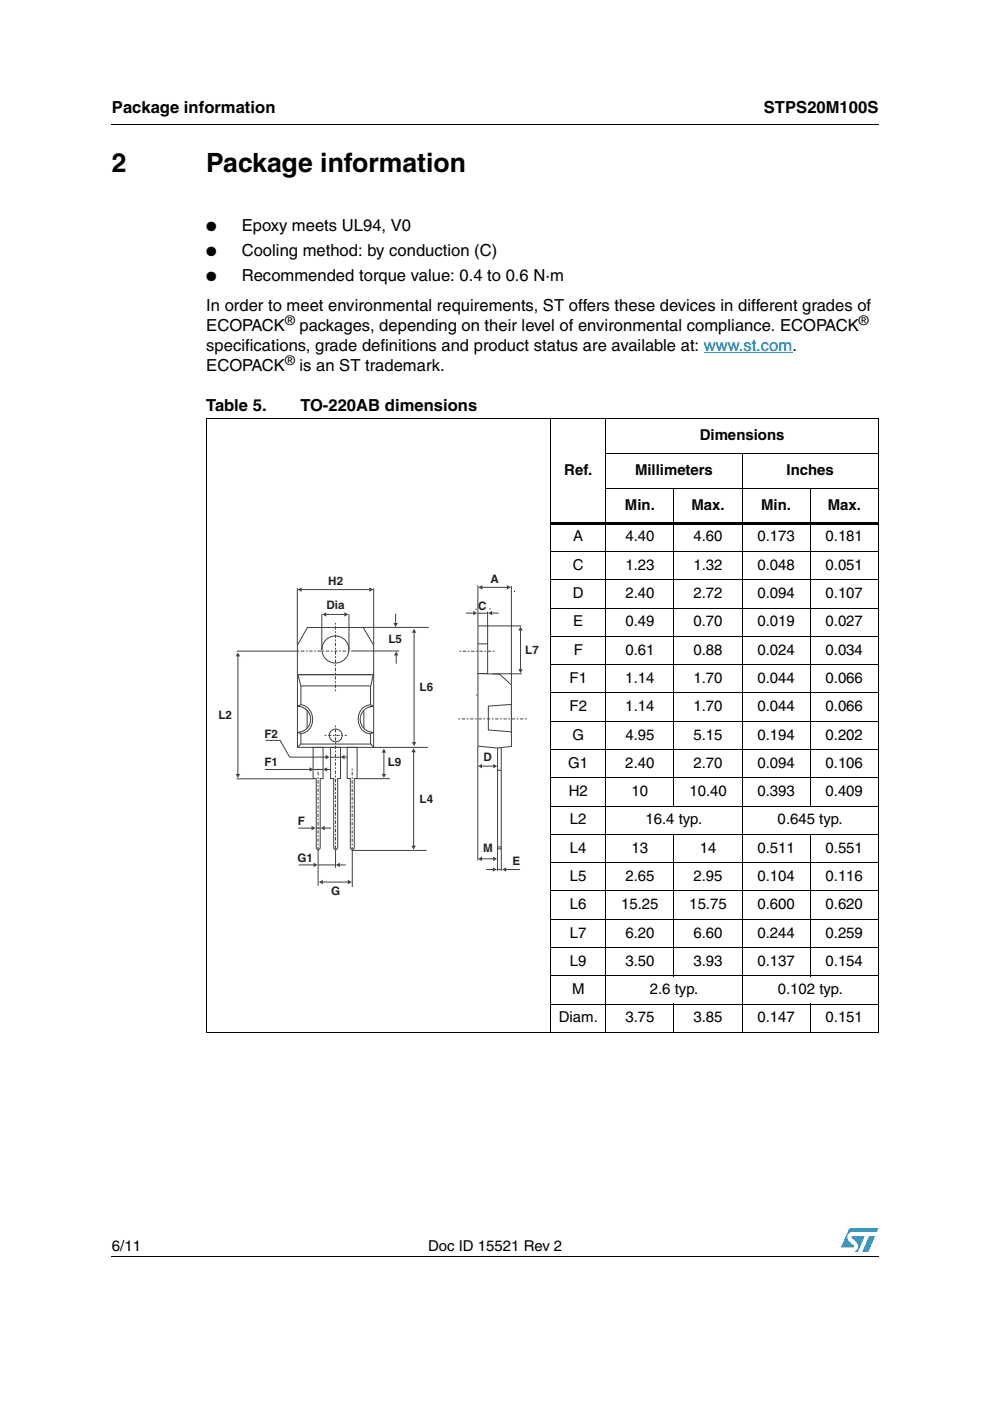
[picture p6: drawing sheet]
<svg xmlns="http://www.w3.org/2000/svg" width="210mm" height="297mm" viewBox="0 0 210 297" stroke-linecap="round" stroke-linejoin="round" font-family="sans-serif">
<g fill="#0099d8">
<path d="M184.3 262.1h1.2l-1.4 3.3h-1.3z"/>
<path d="M180.1 260.5h6.1l-.3 .7h-5.1a1.13 1.13 0 0 0-1.1 .7 1.13 1.13 0 0 0 .3 1.2l1 1v.3l-2.7 .1z"/>
<path d="M180.6 262.1h2.7l-1.4 3.3h-.7a1.18 1.18 0 0 0 .5-1.9l-1.1-1.1z"/>
</g>
<path d="M23.6 26.2l.1 .2zM116.7 110.7h69.6v.5h-69.6zM23.6 266.3l.1 .1z" fill="#000"/>
<g fill="none" stroke="#000" stroke-width=".21">
<path d="M23.7 26.3h162.6M43.6 88.7h142.7M43.7 88.8v130M116.8 88.6v130.4M128.4 96.1h57.9M128.4 88.6v130.4M157.3 96v123M186.2 88.8v130M116.7 116.9h69.6M128.4 103.5h57.9M142.9 103.4v67.6M171.8 103.4v67.6"/>
<path d="M116.7 122.9h69.6M116.7 128.9h69.6M116.7 134.9h69.6M116.7 140.9h69.6M116.7 146.9h69.6M116.7 152.9h69.6M116.7 158.9h69.6M116.7 164.9h69.6M116.7 170.9h69.6M116.7 176.9h69.6M142.9 176.8v30.2M171.8 176.8v30.2"/>
<path d="M116.7 182.9h69.6M116.7 188.9h69.6M116.7 194.9h69.6M43.6 218.9h142.7M116.7 200.9h69.6M116.7 206.9h69.6M116.7 212.9h69.6M142.9 212.8v6.2M171.8 212.8v6.2M23.7 266.3h162.6"/>
</g>
<path d="M149.2 74.7h18.8" fill="none" stroke="#00f" stroke-width=".21"/>
<path d="M46.2 121.2h68.1v69.1h-68.1z" fill="#fff"/>
<g fill="#fff" stroke="#403f41" stroke-width=".21">
<path d="M65.2 133h11.8l2.2 3.8v6.2h-16.1v-6.2zM68.2 137.7a2.9 2.9 0 0 1 5.8 0 2.9 2.9 0 0 1-5.8 0z" fill-rule="evenodd"/>
<path d="M101.3 132.7h2.1v10.1h-2.1z" fill-rule="evenodd"/>
<path d="M105.5 158.4h.8v21.6h-.8z" fill-rule="evenodd"/>
</g>
<path d="M100.8 129.2h.1M103.8 129.1h.1M109 125.4h.1M66.4 158.5h2.3M101 147.3h.1M101.2 142.8h2.2M103.8 147.3h.1" fill="none" stroke="#000" stroke-width=".21"/>
<path d="M102.2 124.5h5.3" fill="none" stroke="#403f41" stroke-width=".21"/>
<g fill="#403f41">
<path d="M101.4 124.5l.9-.4v.9z"/>
<path d="M107.5 124.1l.8 .4-.8 .5z"/>
</g>
<path d="M101.3 124.1v8.5M103.3 132.7h7.3M103.4 129.7v2.9M108.4 124.2v20.9M104.4 142.9h6.2M102.1 162.4h2.5" fill="none" stroke="#403f41" stroke-width=".21"/>
<g fill="#403f41">
<path d="M101.4 162.4l.8-.4v.9z"/>
<path d="M104.6 162l.8 .4-.8 .5z"/>
</g>
<path d="M102.1 182.1h2.5" fill="none" stroke="#403f41" stroke-width=".21"/>
<g fill="#403f41">
<path d="M101.4 182.1l.8-.5v1z"/>
<path d="M104.5 181.6l.9 .5-.9 .5z"/>
</g>
<path d="M101.3 136.5h2.1M105.5 163.3h.8" fill="none" stroke="#403f41" stroke-width=".21"/>
<g fill="#fff" stroke="#403f41" stroke-width=".21">
<path d="M101.3 142.8l4.7 .2 2.4 2.2v13.1l-3 .3-4.1-.4z" fill-rule="evenodd"/>
<path d="M103.5 149.7l4.9-.3v5.8l-4.9-.4z" fill-rule="evenodd"/>
</g>
<path d="M63.1 143h16.1v15.5h-16.1zM63.8 145.4h14.8v4.4a2.61 2.61 0 0 0-2.4 1.6 2.61 2.61 0 0 0 .5 2.8l1.1 1 .8 .3v2.3h-14.8v-2.6a2.8 2.8 0 0 0 2.2-2.7 2.8 2.8 0 0 0-2.2-2.7z" fill="none" stroke="#403f41" stroke-width=".21"/>
<g fill="#fff" stroke="#403f41" stroke-width=".21">
<path d="M63.1 149.7a1.85 1.85 0 0 1 2.6 .9 3.1 3.1 0 0 1-1.9 5l-.7-.3a2.76 2.76 0 0 0 2.8-2.8 2.76 2.76 0 0 0-2.8-2.8z" fill-rule="evenodd"/>
<path d="M76.8 150.2l1.1-.6 .7-.2 .6 .3a2.76 2.76 0 0 0-2.8 2.8 2.76 2.76 0 0 0 2.8 2.8 1.93 1.93 0 0 1-2.7-.9 3.5 3.5 0 0 1 .3-4.2z" fill-rule="evenodd"/>
</g>
<g fill="none" stroke="#403f41" stroke-width=".21">
<path d="M63 124.6v12.2M68.2 130.2v7.6M74 130.2v7.6M77 133h13.9M79.2 124.7v12M56.3 157h3.1l2 3.5h7.7M63.2 143.1l.6 2.3M63.8 157.8l-.7 .6M66.4 158.5h2.1v6.6h-.6v14.7l-.4 .5-.4-.5v-14.7h-.7zM70.1 158.5h2.1v6.6h-.6v14.7l-.4 .5-.4-.5v-14.7h-.7zM73.6 158.5h2.1v6.6h-.6v14.7l-.4 .5-.4-.5v-14.7h-.7zM78.6 157.7l.6 .7"/>
<path d="M79.1 143l-.5 2.3M79.2 158.5h11.5M70.1 160.5h2.1M75.6 165.1h7.1M67.4 180.3v7.5M71.1 180.3v3.7M74.7 180.3h15.8M74.7 180.3v7.8"/>
<circle cx="71.2" cy="155.9" r="1.35"/>
</g>
<path d="M63.1 138h11.4M71.1 132.1v14.5M68.8 155.9h4.7M71.1 153.9v26.3M67.4 163v17.2M74.7 163v17.2" fill="none" stroke="#403f41" stroke-width=".21" stroke-dasharray=".4 .4 .7 .4" stroke-linecap="butt"/>
<path d="M69 160.1l.9 .4-.9 .5z" fill="#403f41"/>
<path d="M50.2 138.1h13M63.9 125h14.5M74.5 138h10.2M50.2 165.1h16.3M66.5 163.1h2" fill="none" stroke="#403f41" stroke-width=".21"/>
<g fill="#403f41">
<path d="M63.1 125l.8-.5v1z"/>
<path d="M78.3 124.5l.9 .5-.9 .5z"/>
</g>
<path d="M69.1 130.3h4" fill="none" stroke="#403f41" stroke-width=".21"/>
<g fill="#403f41">
<path d="M68.4 130.3l.8-.5v.9z"/>
<path d="M73 129.8l.8 .5-.8 .4z"/>
</g>
<path d="M87.8 134.1v23.3" fill="none" stroke="#403f41" stroke-width=".21"/>
<g fill="#403f41">
<path d="M87.3 157.3h1l-.5 .9z"/>
<path d="M87.8 133.3l.5 .9h-1z"/>
</g>
<path d="M87.7 159.4v20" fill="none" stroke="#403f41" stroke-width=".21"/>
<g fill="#403f41">
<path d="M87.7 158.6l.5 .9h-1z"/>
<path d="M87.2 179.3h1l-.5 .8z"/>
</g>
<path d="M81.4 159.5v4.7" fill="none" stroke="#403f41" stroke-width=".21"/>
<g fill="#403f41">
<path d="M81.4 158.7l.5 .9h-1z"/>
<path d="M80.9 164.1h1l-.5 .8z"/>
</g>
<path d="M68.4 187h5.4" fill="none" stroke="#403f41" stroke-width=".21"/>
<g fill="#403f41">
<path d="M67.6 187l.8-.4v.9z"/>
<path d="M73.7 186.6l.9 .4-.9 .5z"/>
</g>
<path d="M50.4 139.1v25.1" fill="none" stroke="#403f41" stroke-width=".21"/>
<g fill="#403f41">
<path d="M50.4 138.3l.5 .9h-.9z"/>
<path d="M50 164.1h.9l-.5 .8z"/>
</g>
<path d="M84 138.9v1.8" fill="none" stroke="#403f41" stroke-width=".21"/>
<path d="M84 138.1l.5 .9h-1z" fill="#403f41"/>
<path d="M83.9 130.1v2.1" fill="none" stroke="#403f41" stroke-width=".21"/>
<path d="M83.4 132.1h.9l-.4 .8z" fill="#403f41"/>
<path d="M63.2 175.6h2.9" fill="none" stroke="#403f41" stroke-width=".21"/>
<path d="M66.1 175.1l.8 .5-.8 .4z" fill="#403f41"/>
<path d="M63.3 183.4h3.3" fill="none" stroke="#403f41" stroke-width=".21"/>
<path d="M66.5 182.9l.8 .5-.8 .4z" fill="#403f41"/>
<path d="M68.8 175.6h1.5" fill="none" stroke="#403f41" stroke-width=".21"/>
<path d="M68 175.6l.9-.5v.9z" fill="#403f41"/>
<path d="M72 183.4h1.3" fill="none" stroke="#403f41" stroke-width=".21"/>
<path d="M71.2 183.4l.9-.5v.9z" fill="#403f41"/>
<path d="M65.7 163.1l-9.5 .1" fill="none" stroke="#403f41" stroke-width=".21"/>
<path d="M65.6 162.7l.9 .4-.9 .5z" fill="#403f41"/>
<path d="M73 160.5h.7" fill="none" stroke="#403f41" stroke-width=".21"/>
<path d="M72.2 160.5l.9-.4v.9z" fill="#403f41"/>
<path d="M69.3 163.1h.7" fill="none" stroke="#403f41" stroke-width=".21"/>
<path d="M68.5 163.1l.9-.4v.9z" fill="#403f41"/>
<path d="M104.8 138.1h-7.4M97.2 152.4h14.5" fill="none" stroke="#403f41" stroke-width=".21" stroke-dasharray=".4 .4 .7 .4" stroke-linecap="butt"/>
<path d="M101.3 130h2.1M110.4 133.6v8.3" fill="none" stroke="#403f41" stroke-width=".21"/>
<g fill="#403f41">
<path d="M110.4 132.8l.4 .9h-.9z"/>
<path d="M109.9 141.9h.9l-.4 .8z"/>
</g>
<path d="M98.8 130h1.6" fill="none" stroke="#403f41" stroke-width=".21"/>
<path d="M100.3 129.5l.9 .5-.9 .5z" fill="#403f41"/>
<path d="M104.3 130h1.4" fill="none" stroke="#403f41" stroke-width=".21"/>
<path d="M103.5 130l.8-.5v1z" fill="#403f41"/>
<path d="M101.3 158.3v24.1M105.5 179.9v4.8M106.3 179.9v4.8M107.2 184.4h3.1" fill="none" stroke="#403f41" stroke-width=".21"/>
<path d="M106.5 184.4l.8-.5v.9z" fill="#403f41"/>
<path d="M103.1 184.4h1.5" fill="none" stroke="#403f41" stroke-width=".21"/>
<path d="M104.5 183.9l.8 .5-.8 .4z" fill="#403f41"/>
<path d="M65.1 150.7v3.7M77.1 150.7v3.7M67 175.6h.9M105.5 179.6h.8M67.4 183.4h3.7M105.5 184.3h.8" fill="none" stroke="#403f41" stroke-width=".21"/>
<g font-size="5.6">
<text x="23.7" y="36.4">2</text>
<text x="43.7" y="36.4">Package information</text>
</g>
<g font-size="3.5">
<text x="23.7" y="23.9">Package information</text>
<text x="161.9" y="23.9">STPS20M100S</text>
<text x="51.2" y="49.1">Epoxy meets UL94, V0</text>
<text x="51.2" y="54.4">Cooling method: by conduction (C)</text>
<text x="51.2" y="59.7">Recommended torque value: 0.4 to 0.6 N·m</text>
<text x="43.7" y="66">In order to meet environmental requirements, ST offers these devices in different grades of</text>
<text x="43.7" y="70.3">ECOPACK</text>
<text x="63.5" y="70.3">packages, depending on their level of environmental compliance. ECOPACK</text>
<text x="43.7" y="74.5">specifications, grade definitions and product status are available at: www.st.com.</text>
<text x="43.7" y="78.7">ECOPACK</text>
<text x="63.5" y="78.7">is an ST trademark.</text>
<text x="43.7" y="87.2">Table 5.</text>
<text x="63.7" y="87.2">TO-220AB dimensions</text>
</g>
<g font-size="3.2">
<text x="148.4" y="93.3">Dimensions</text>
<text x="119.6" y="100.7">Ref.</text>
<text x="134.6" y="100.7">Millimeters</text>
<text x="166.8" y="100.7">Inches</text>
<text x="132.5" y="108.1">Min.</text>
<text x="146.6" y="108.1">Max.</text>
<text x="161.4" y="108.1">Min.</text>
<text x="175.5" y="108.1">Max.</text>
<text x="121.5" y="114.8">A</text>
<text x="132.6" y="114.8">4.40</text>
<text x="147" y="114.8">4.60</text>
<text x="160.6" y="114.8">0.173</text>
<text x="175" y="114.8">0.181</text>
<text x="121.5" y="120.8">C</text>
<text x="132.6" y="120.8">1.23</text>
<text x="147" y="120.8">1.32</text>
<text x="160.6" y="120.8">0.048</text>
<text x="175" y="120.8">0.051</text>
<text x="121.5" y="126.8">D</text>
<text x="132.6" y="126.8">2.40</text>
<text x="147" y="126.8">2.72</text>
<text x="160.6" y="126.8">0.094</text>
<text x="175" y="126.8">0.107</text>
<text x="121.5" y="132.8">E</text>
<text x="132.6" y="132.8">0.49</text>
<text x="147" y="132.8">0.70</text>
<text x="160.6" y="132.8">0.019</text>
<text x="175" y="132.8">0.027</text>
<text x="121.6" y="138.8">F</text>
<text x="132.6" y="138.8">0.61</text>
<text x="147" y="138.8">0.88</text>
<text x="160.6" y="138.8">0.024</text>
<text x="175" y="138.8">0.034</text>
<text x="120.8" y="144.8">F1</text>
<text x="132.6" y="144.8">1.14</text>
<text x="147" y="144.8">1.70</text>
<text x="160.6" y="144.8">0.044</text>
<text x="175" y="144.8">0.066</text>
<text x="120.8" y="150.8">F2</text>
<text x="132.6" y="150.8">1.14</text>
<text x="147" y="150.8">1.70</text>
<text x="160.6" y="150.8">0.044</text>
<text x="175" y="150.8">0.066</text>
<text x="121.4" y="156.8">G</text>
<text x="132.6" y="156.8">4.95</text>
<text x="147" y="156.8">5.15</text>
<text x="160.6" y="156.8">0.194</text>
<text x="175" y="156.8">0.202</text>
<text x="120.5" y="162.8">G1</text>
<text x="132.6" y="162.8">2.40</text>
<text x="147" y="162.8">2.70</text>
<text x="160.6" y="162.8">0.094</text>
<text x="175" y="162.8">0.106</text>
<text x="120.6" y="168.8">H2</text>
<text x="133.9" y="168.8">10</text>
<text x="146.2" y="168.8">10.40</text>
<text x="160.6" y="168.8">0.393</text>
<text x="175" y="168.8">0.409</text>
<text x="120.8" y="174.8">L2</text>
<text x="136.9" y="174.8">16.4 typ.</text>
<text x="164.9" y="174.8">0.645 typ.</text>
<text x="120.8" y="180.8">L4</text>
<text x="133.9" y="180.8">13</text>
<text x="148.4" y="180.8">14</text>
<text x="160.6" y="180.8">0.511</text>
<text x="175" y="180.8">0.551</text>
<text x="120.8" y="186.8">L5</text>
<text x="132.6" y="186.8">2.65</text>
<text x="147" y="186.8">2.95</text>
<text x="160.6" y="186.8">0.104</text>
<text x="175" y="186.8">0.116</text>
<text x="120.8" y="192.8">L6</text>
<text x="131.7" y="192.8">15.25</text>
<text x="146.2" y="192.8">15.75</text>
<text x="160.6" y="192.8">0.600</text>
<text x="175" y="192.8">0.620</text>
<text x="120.8" y="198.8">L7</text>
<text x="132.6" y="198.8">6.20</text>
<text x="147" y="198.8">6.60</text>
<text x="160.6" y="198.8">0.244</text>
<text x="175" y="198.8">0.259</text>
<text x="120.8" y="204.8">L9</text>
<text x="132.6" y="204.8">3.50</text>
<text x="147" y="204.8">3.93</text>
<text x="160.6" y="204.8">0.137</text>
<text x="175" y="204.8">0.154</text>
<text x="121.3" y="210.8">M</text>
<text x="137.8" y="210.8">2.6 typ.</text>
<text x="164.9" y="210.8">0.102 typ.</text>
<text x="118.5" y="216.8">Diam.</text>
<text x="132.6" y="216.8">3.75</text>
<text x="147" y="216.8">3.85</text>
<text x="160.6" y="216.8">0.147</text>
<text x="175" y="216.8">0.151</text>
<text x="23.7" y="265.1">6/11</text>
<text x="90.8" y="265.1">Doc ID 15521 Rev 2</text>
</g>
<g font-size="2.8">
<text x="43.7" y="49.1">●</text>
<text x="43.7" y="54.4">●</text>
<text x="43.7" y="59.7">●</text>
<text x="60.5" y="68.8">®</text>
<text x="182.1" y="68.8">®</text>
<text x="60.5" y="77.3">®</text>
</g>
<g font-size="2.5" fill="#231f20">
<text x="69.6" y="123.9">H2</text>
<text x="104" y="123.7">A</text>
<text x="69.2" y="129">Dia</text>
<text x="101.4" y="129.3">C</text>
<text x="82.4" y="136.4">L5</text>
<text x="111.4" y="138.7">L7</text>
<text x="89" y="146.6">L6</text>
<text x="46.3" y="152.5">L2</text>
<text x="56.1" y="156.4">F2</text>
<text x="102.5" y="161.4">D</text>
<text x="56.1" y="162.4">F1</text>
<text x="82.2" y="162.5">L9</text>
<text x="89" y="170.3">L4</text>
<text x="63.1" y="175">F</text>
<text x="63.1" y="182.7">G1</text>
<text x="102.4" y="180.6">M</text>
<text x="108.7" y="183.5">E</text>
<text x="70.2" y="189.7">G</text>
</g>
</svg>
